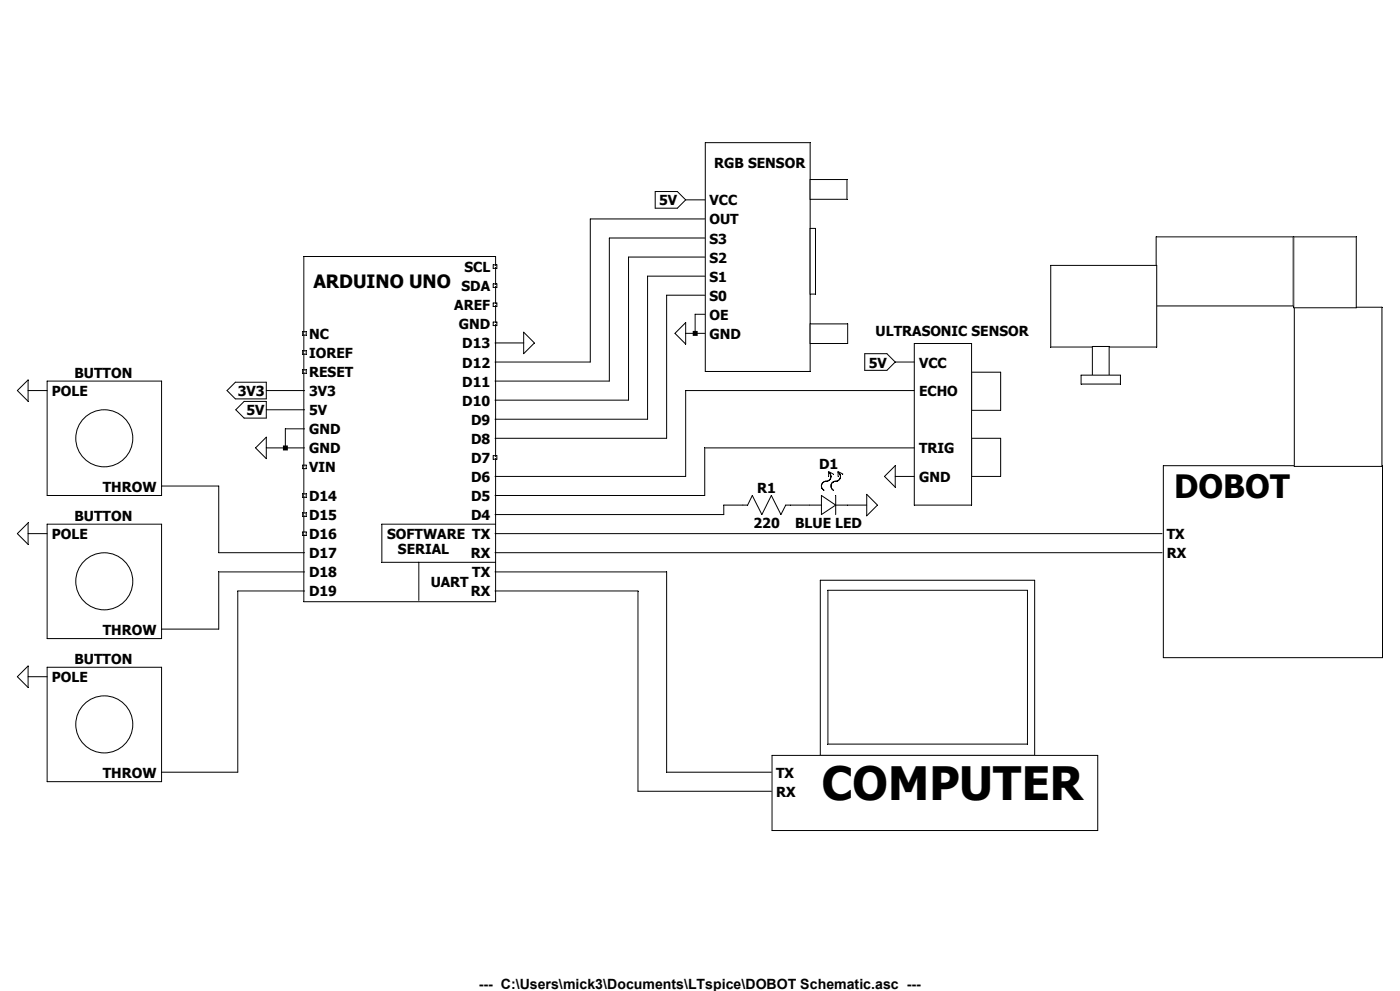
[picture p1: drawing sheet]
<svg xmlns="http://www.w3.org/2000/svg" width="420mm" height="297mm" viewBox="0 0 420 297" stroke-linecap="round" stroke-linejoin="round" font-family="sans-serif">
<path d="M91.1 76.9h57.6v103.4h-57.6zM148 136.6h1.1v1h-1.1zM148.5 157.1h-33.9v11.4h33.9M125.6 168.5v11.5" fill="none" stroke="#000" stroke-width=".3"/>
<path d="M90.8 148h1.1v1.1h-1.1z" fill="none" stroke="#000" stroke-width=".3"/>
<path d="M90.8 153.7h1.1v1.1h-1.1z" fill="none" stroke="#000" stroke-width=".3"/>
<path d="M90.8 159.4h1.1v1.1h-1.1z" fill="none" stroke="#000" stroke-width=".3"/>
<path d="M148 96.5h1.1v1.1h-1.1z" fill="none" stroke="#000" stroke-width=".3"/>
<path d="M148 90.8h1.1v1.1h-1.1z" fill="none" stroke="#000" stroke-width=".3"/>
<path d="M148 85.1h1.1v1h-1.1z" fill="none" stroke="#000" stroke-width=".3"/>
<path d="M148 79.4h1.1v1h-1.1z" fill="none" stroke="#000" stroke-width=".3"/>
<path d="M90.8 139.4h1.1v1.1h-1.1z" fill="none" stroke="#000" stroke-width=".3"/>
<path d="M90.8 110.8h1.1v1.1h-1.1z" fill="none" stroke="#000" stroke-width=".3"/>
<path d="M90.8 105.1h1.1v1.1h-1.1z" fill="none" stroke="#000" stroke-width=".3"/>
<path d="M90.8 99.4h1.1v1.1h-1.1z" fill="none" stroke="#000" stroke-width=".3"/>
<path d="M349 139.6h65.7v57.5h-65.7z" fill="#fff"/>
<path d="M349 139.6h65.7v57.5h-65.7z" fill="none" stroke="#000" stroke-width=".3"/>
<path d="M388.3 92.1h26.3v47.7h-26.3z" fill="#fff"/>
<path d="M388.3 92.1h26.3v47.7h-26.3z" fill="none" stroke="#000" stroke-width=".3"/>
<path d="M388.1 71h18.8v21.2h-18.8z" fill="#fff"/>
<path d="M388.1 71h18.8v21.2h-18.8z" fill="none" stroke="#000" stroke-width=".3"/>
<path d="M346.8 71h41.1v20.7h-41.1z" fill="#fff"/>
<path d="M346.8 71h41.1v20.7h-41.1z" fill="none" stroke="#000" stroke-width=".3"/>
<path d="M315.2 79.5h31.8v24.5h-31.8z" fill="#fff"/>
<path d="M315.2 79.5h31.8v24.5h-31.8z" fill="none" stroke="#000" stroke-width=".3"/>
<path d="M327.7 103.8h5v8.8h-5z" fill="#fff"/>
<path d="M327.7 103.8h5v8.8h-5z" fill="none" stroke="#000" stroke-width=".3"/>
<path d="M324.3 112.4h11.8v2.7h-11.8z" fill="#fff"/>
<path d="M324.3 112.4h11.8v2.7h-11.8z" fill="none" stroke="#000" stroke-width=".3"/>
<path d="M246.1 173.9h64.3v52.5h-64.3z" fill="#fff"/>
<path d="M246.1 173.9h64.3v52.5h-64.3z" fill="none" stroke="#000" stroke-width=".3"/>
<path d="M231.6 226.4h97.7v22.5h-97.7z" fill="#fff"/>
<path d="M231.6 226.4h97.7v22.5h-97.7z" fill="none" stroke="#000" stroke-width=".3"/>
<path d="M248.4 176.9h59.8v46.1h-59.8z" fill="#fff"/>
<path d="M248.4 176.9h59.8v46.1h-59.8z" fill="none" stroke="#000" stroke-width=".3"/>
<path d="M291.5 111.5h8.7v11.5h-8.7z" fill="#fff"/>
<path d="M291.5 111.5h8.7v11.5h-8.7z" fill="none" stroke="#000" stroke-width=".3"/>
<path d="M291.5 131.4h8.7v11.4h-8.7z" fill="#fff"/>
<path d="M291.5 131.4h8.7v11.4h-8.7z" fill="none" stroke="#000" stroke-width=".3"/>
<path d="M274.3 103h17.2v48.4h-17.2z" fill="#fff"/>
<path d="M274.3 103h17.2v48.4h-17.2z" fill="none" stroke="#000" stroke-width=".3"/>
<path d="M211.6 42.8h31.4v68.5h-31.4z" fill="#fff"/>
<path d="M211.6 42.8h31.4v68.5h-31.4z" fill="none" stroke="#000" stroke-width=".3"/>
<path d="M243 68.5h1.6v19.6h-1.6z" fill="#fff"/>
<path d="M243 68.5h1.6v19.6h-1.6z" fill="none" stroke="#000" stroke-width=".3"/>
<path d="M243 53.8h11.1v5.9h-11.1z" fill="#fff"/>
<path d="M243 53.8h11.1v5.9h-11.1z" fill="none" stroke="#000" stroke-width=".3"/>
<path d="M243 97.1h11.3v5.9h-11.3z" fill="#fff"/>
<g fill="none" stroke="#000" stroke-width=".3">
<path d="M196.6 57.4h6.6l2.5 2.5-2.5 2.5h-6.6zM205.7 59.9h5.7M211.4 71.3h-28.6v42.9h-34.3M211.4 65.6h-34.3v42.9h-28.6M211.4 77h-22.8v42.9h-40.1M157.1 99.6l3.2 3.2-3.2 3.2zM205.7 96.7v6.4l-3.2-3.2zM205.7 99.9h5.7M211.4 82.8h-17.1v42.8h-45.8M211.4 88.5h-11.4v42.9h-51.5M211.4 94.2h-2.9v5.7M243 97.1h11.3v5.9h-11.3z"/>
<path d="M5.2 117.1l3.2-3.2v6.4zM8.4 117.1h5.7M14.1 114.2h34.4v34.3h-34.4zM68.1 117.1l2.5-2.5h9.3v4.9h-9.3zM79.9 117.1h11.5M148.5 102.8h8.6M259.4 106h6.7l2.5 2.5-2.5 2.5h-6.7zM268.6 108.5h5.7M274.3 117.1h-68.6v25.7h-57.2M70.7 122.8l2.5-2.5h6.7v5h-6.7zM76.7 134.2l3.2-3.2v6.5zM79.9 122.8h11.5"/>
<path d="M79.9 134.2h11.5M91.4 128.5h-5.8v5.7M268.6 139.6v6.4l-3.3-3.2zM274.3 134.2h-62.9v14.3h-62.9M5.2 159.9l3.2-3.2v6.5zM8.4 159.9h5.7M14.1 157.1h34.4v34.3h-34.4zM48.5 145.7h17.1v20h25.8M148.5 159.9h200.1M246.4 148.5l4.3 2.9-4.3 2.8zM246.4 151.4h-10.7l-1.4 2.8-2.9-5.7-2.8 5.7-2.9-5.7-1.4 2.9h-7.2v2.8h-68.6M248.5 141.5l.5 .5a1.46 1.46 0 0 1-.9 2.2h-.5a1.48 1.48 0 0 0-1 2.2l.6 .5"/>
<path d="M250 142.1l-1.4-.7v1.4M250.7 148.5v5.7M250.7 151.4h9.3M251.3 141.5l.7 .6a1.47 1.47 0 0 1-1.5 2.1l-.7 .3-.5 .8 .2 1.1 .6 .5M252.9 142.1l-1.5-.7v1.4M260 148.2l3.2 3.2-3.2 3.2zM268.6 142.8h5.7M91.4 171.4h-25.8v17.2h-17.1M91.4 177.1h-20.1v54.3h-22.8M148.5 171.4h51.5v60h31.4M148.5 165.7h200.1M148.5 177.1h42.9v60.1h40"/>
<path d="M14.1 200h34.4v34.3h-34.4zM5.2 202.8l3.2-3.2v6.4zM8.4 202.8h5.7"/>
<circle cx="31.3" cy="131.4" r="8.6"/>
<circle cx="31.3" cy="174.2" r="8.6"/>
<circle cx="31.3" cy="217.1" r="8.6"/>
</g>
<path d="M84.9 133.5h1.5v1.5h-1.5zM207.8 99.2h1.5v1.5h-1.5z" fill-rule="evenodd" fill="#000"/>
<text font-size="13.8" x="246.6" y="239.8">COMPUTER</text>
<text font-size="9.6" x="352.2" y="149.4">DOBOT</text>
<text font-size="5.5" x="94" y="86.2">ARDUINO UNO</text>
<text font-size="4.2" x="143.7" y="296.3">--- C:\Users\mick3\Documents\LTspice\DOBOT Schematic.asc ---</text>
<g font-size="4.1">
<text x="214.2" y="50.5">RGB SENSOR</text>
<text x="197.8" y="61.6">5V</text>
<text x="212.9" y="61.6">VCC</text>
<text x="212.9" y="67.3">OUT</text>
<text x="212.9" y="73">S3</text>
<text x="139.3" y="81.6">SCL</text>
<text x="212.9" y="78.7">S2</text>
<text x="138.5" y="87.3">SDA</text>
<text x="212.9" y="84.4">S1</text>
<text x="136.3" y="93">AREF</text>
<text x="212.9" y="90.1">S0</text>
<text x="212.9" y="95.8">OE</text>
<text x="92.8" y="101.6">NC</text>
<text x="137.6" y="98.7">GND</text>
<text x="212.9" y="101.6">GND</text>
<text x="262.7" y="100.7">ULTRASONIC SENSOR</text>
<text x="92.8" y="107.3">IOREF</text>
<text x="138.7" y="104.4">D13</text>
<text x="22.4" y="113.2">BUTTON</text>
<text x="92.8" y="113">RESET</text>
<text x="138.7" y="110.2">D12</text>
<text x="260.6" y="110.2">5V</text>
<text x="275.7" y="110.2">VCC</text>
<text x="15.6" y="118.7">POLE</text>
<text x="71.3" y="118.7">3V3</text>
<text x="92.8" y="118.7">3V3</text>
<text x="138.7" y="115.9">D11</text>
<text x="275.7" y="118.7">ECHO</text>
<text x="74" y="124.5">5V</text>
<text x="92.8" y="124.5">5V</text>
<text x="138.7" y="121.6">D10</text>
<text x="92.8" y="130.2">GND</text>
<text x="141.3" y="127.3">D9</text>
<text x="92.8" y="135.9">GND</text>
<text x="141.3" y="133">D8</text>
<text x="275.7" y="135.9">TRIG</text>
<text x="92.8" y="141.6">VIN</text>
<text x="141.3" y="138.7">D7</text>
<text x="245.7" y="140.5">D1</text>
<text x="30.9" y="147.3">THROW</text>
<text x="141.3" y="144.4">D6</text>
<text x="227.2" y="147.7">R1</text>
<text x="275.7" y="144.4">GND</text>
<text x="92.8" y="150.2">D14</text>
<text x="92.8" y="155.9">D15</text>
<text x="141.3" y="150.2">D5</text>
<text x="141.3" y="155.9">D4</text>
<text x="15.6" y="161.6">POLE</text>
<text x="22.4" y="156.1">BUTTON</text>
<text x="92.8" y="161.6">D16</text>
<text x="116.2" y="161.6">SOFTWARE TX</text>
<text x="226.1" y="158.4">220</text>
<text x="238.5" y="158.4">BLUE LED</text>
<text x="350.1" y="161.6">TX</text>
<text x="92.8" y="167.3">D17</text>
<text x="119.4" y="165.9">SERIAL</text>
<text x="141.2" y="167.3">RX</text>
<text x="350.1" y="167.3">RX</text>
<text x="92.8" y="173.1">D18</text>
<text x="141.7" y="173.1">TX</text>
<text x="92.8" y="178.8">D19</text>
<text x="129.2" y="175.9">UART</text>
<text x="141.2" y="178.8">RX</text>
<text x="30.9" y="190.2">THROW</text>
<text x="22.4" y="199">BUTTON</text>
<text x="15.6" y="204.5">POLE</text>
<text x="30.9" y="233.1">THROW</text>
<text x="232.8" y="233.1">TX</text>
<text x="232.8" y="238.8">RX</text>
</g>
</svg>
